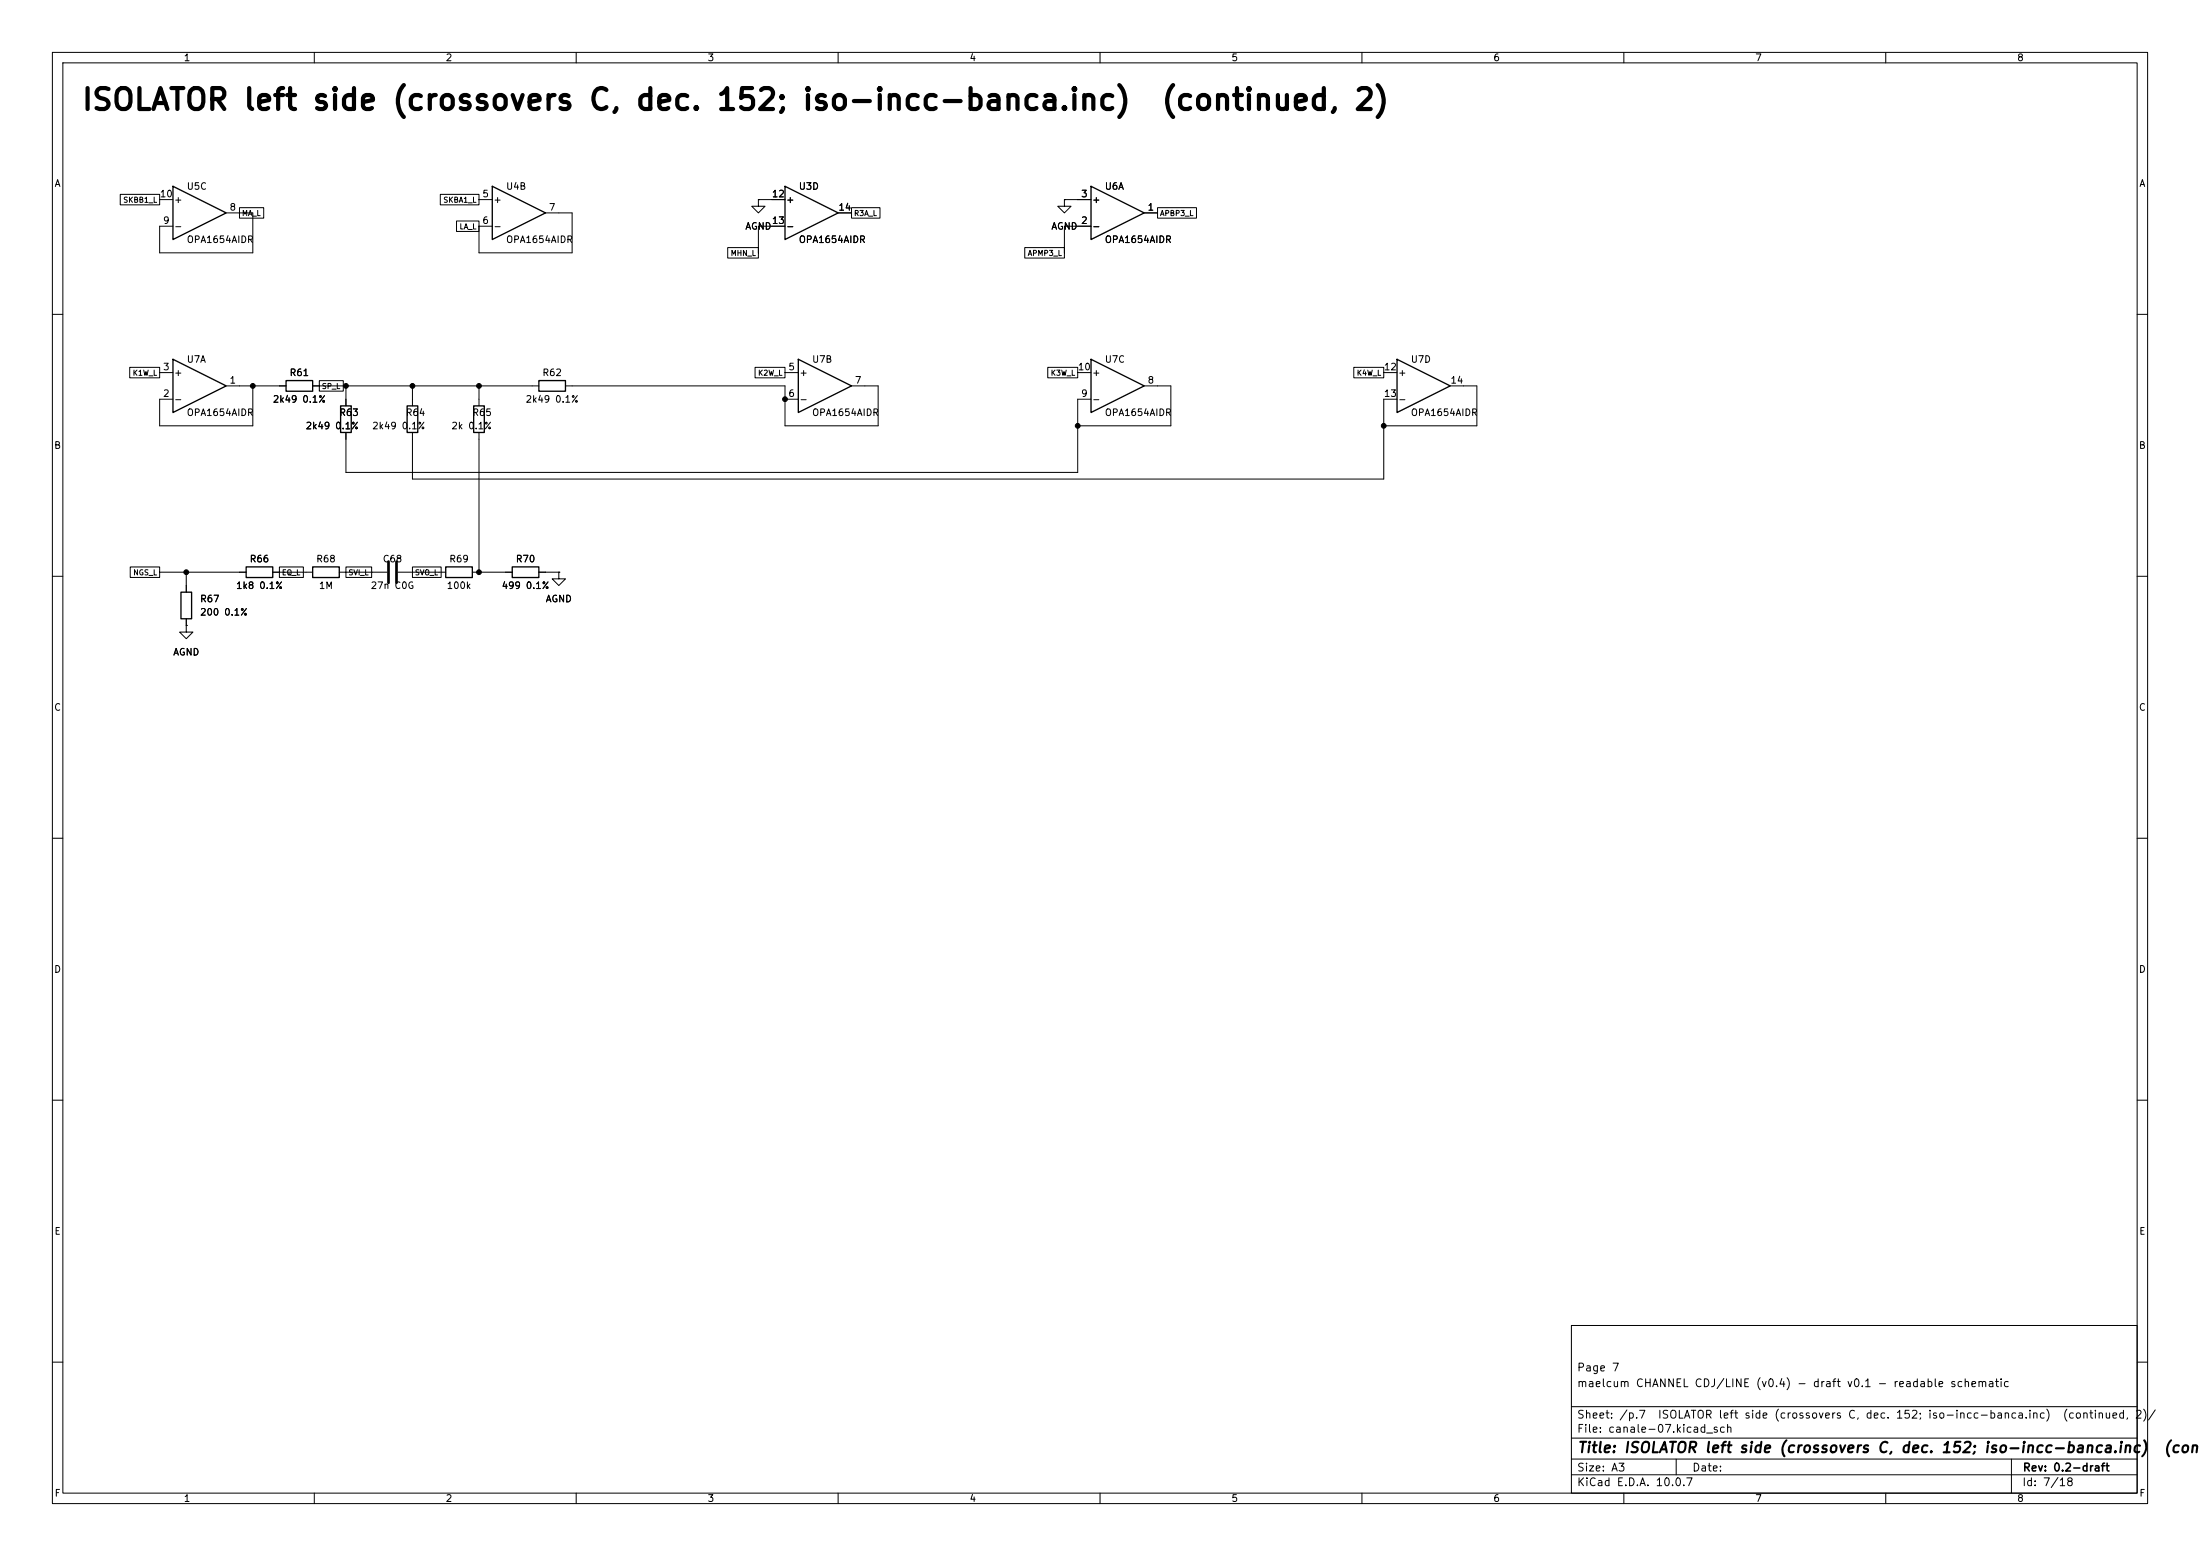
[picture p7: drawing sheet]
(kicad_sch
 (version 20260101)
 (generator "eeschema")
 (generator_version "10.0")
 (paper "A3")
 (title_block
  (title "ISOLATOR left side (crossovers C, dec. 152; iso-incc-banca.inc)  (continued, 2)")
  (rev "0.2-draft")
  (comment 1 "maelcum CHANNEL CDJ/LINE (v0.4) - draft v0.1 - readable schematic")
  (comment 2 "Page 7"))
 (lib_symbols
  (symbol
   "Amplifier_Operational:TL074"
   (pin_names
    (offset 0.127)) (exclude_from_sim no) (in_bom yes) (on_board yes)
   (in_pos_files yes)
   (duplicate_pin_numbers_are_jumpers no)
   (property
    "Reference"
    "U" (at 0 5.08 0) (show_name no) (do_not_autoplace no) (effects (font (size 1.27 1.27)) (justify left)))
   (property
    "Value"
    "TL074" (at 0 -5.08 0) (show_name no) (do_not_autoplace no) (effects (font (size 1.27 1.27)) (justify left)))
   (property
    "Footprint"
    "" (at -1.27 2.54 0) (show_name no) (do_not_autoplace no) (hide yes) (effects (font (size 1.27 1.27))))
   (property
    "Datasheet"
    "http://www.ti.com/lit/ds/symlink/tl071.pdf" (at 1.27 5.08 0) (show_name no) (do_not_autoplace no) (hide yes) (effects (font (size 1.27 1.27))))
   (property
    "Description"
    "Quad Low-Noise JFET-Input Operational Amplifiers, DIP-14/SOIC-14" (at 0 0 0) (show_name no) (do_not_autoplace no) (hide yes) (effects (font (size 1.27 1.27))))
   (property
    "ki_locked"
    "" (at 0 0 0) (show_name no) (do_not_autoplace no) (effects (font (size 1.27 1.27))))
   (property
    "ki_keywords"
    "quad opamp" (at 0 0 0) (show_name no) (do_not_autoplace no) (hide yes) (effects (font (size 1.27 1.27))))
   (property
    "ki_fp_filters"
    "SOIC*3.9x8.7mm*P1.27mm* DIP*W7.62mm* TSSOP*4.4x5mm*P0.65mm* SSOP*5.3x6.2mm*P0.65mm* MSOP*3x3mm*P0.5mm*" (at 0 0 0) (show_name no) (do_not_autoplace no) (hide yes) (effects (font (size 1.27 1.27))))
   (symbol
    "TL074_1_1"
    (polyline (pts (xy -5.08 5.08) (xy 5.08 0) (xy -5.08 -5.08) (xy -5.08 5.08)) (stroke (width 0.254) (type default)) (fill (type background)))
    (pin
    output
    line (at 7.62 0 180) (length 2.54) (name
    "" (effects (font (size 1.27 1.27)))) (number
    "1" (effects (font (size 1.27 1.27)))))
    (pin
    input
    line (at -7.62 -2.54 0) (length 2.54) (name
    "-" (effects (font (size 1.27 1.27)))) (number
    "2" (effects (font (size 1.27 1.27)))))
    (pin
    input
    line (at -7.62 2.54 0) (length 2.54) (name
    "+" (effects (font (size 1.27 1.27)))) (number
    "3" (effects (font (size 1.27 1.27))))))
   (symbol
    "TL074_2_1"
    (polyline (pts (xy -5.08 5.08) (xy 5.08 0) (xy -5.08 -5.08) (xy -5.08 5.08)) (stroke (width 0.254) (type default)) (fill (type background)))
    (pin
    input
    line (at -7.62 2.54 0) (length 2.54) (name
    "+" (effects (font (size 1.27 1.27)))) (number
    "5" (effects (font (size 1.27 1.27)))))
    (pin
    input
    line (at -7.62 -2.54 0) (length 2.54) (name
    "-" (effects (font (size 1.27 1.27)))) (number
    "6" (effects (font (size 1.27 1.27)))))
    (pin
    output
    line (at 7.62 0 180) (length 2.54) (name
    "" (effects (font (size 1.27 1.27)))) (number
    "7" (effects (font (size 1.27 1.27))))))
   (symbol
    "TL074_3_1"
    (polyline (pts (xy -5.08 5.08) (xy 5.08 0) (xy -5.08 -5.08) (xy -5.08 5.08)) (stroke (width 0.254) (type default)) (fill (type background)))
    (pin
    output
    line (at 7.62 0 180) (length 2.54) (name
    "" (effects (font (size 1.27 1.27)))) (number
    "8" (effects (font (size 1.27 1.27)))))
    (pin
    input
    line (at -7.62 -2.54 0) (length 2.54) (name
    "-" (effects (font (size 1.27 1.27)))) (number
    "9" (effects (font (size 1.27 1.27)))))
    (pin
    input
    line (at -7.62 2.54 0) (length 2.54) (name
    "+" (effects (font (size 1.27 1.27)))) (number
    "10" (effects (font (size 1.27 1.27))))))
   (symbol
    "TL074_4_1"
    (polyline (pts (xy -5.08 5.08) (xy 5.08 0) (xy -5.08 -5.08) (xy -5.08 5.08)) (stroke (width 0.254) (type default)) (fill (type background)))
    (pin
    input
    line (at -7.62 2.54 0) (length 2.54) (name
    "+" (effects (font (size 1.27 1.27)))) (number
    "12" (effects (font (size 1.27 1.27)))))
    (pin
    input
    line (at -7.62 -2.54 0) (length 2.54) (name
    "-" (effects (font (size 1.27 1.27)))) (number
    "13" (effects (font (size 1.27 1.27)))))
    (pin
    output
    line (at 7.62 0 180) (length 2.54) (name
    "" (effects (font (size 1.27 1.27)))) (number
    "14" (effects (font (size 1.27 1.27))))))
   (symbol
    "TL074_5_1"
    (pin
    power_in
    line (at -2.54 7.62 270) (length 3.81) (name
    "V+" (effects (font (size 1.27 1.27)))) (number
    "4" (effects (font (size 1.27 1.27)))))
    (pin
    power_in
    line (at -2.54 -7.62 90) (length 3.81) (name
    "V-" (effects (font (size 1.27 1.27)))) (number
    "11" (effects (font (size 1.27 1.27))))))
   (embedded_fonts no))
  (symbol
   "power:GND"
   (power global)
   (pin_numbers (hide yes))
   (pin_names
    (offset 0) (hide yes)) (exclude_from_sim no) (in_bom yes) (on_board yes)
   (in_pos_files yes)
   (duplicate_pin_numbers_are_jumpers no)
   (property
    "Reference"
    "#PWR" (at 0 -6.35 0) (show_name no) (do_not_autoplace no) (hide yes) (effects (font (size 1.27 1.27))))
   (property
    "Value"
    "GND" (at 0 -3.81 0) (show_name no) (do_not_autoplace no) (effects (font (size 1.27 1.27))))
   (property
    "Footprint"
    "" (at 0 0 0) (show_name no) (do_not_autoplace no) (hide yes) (effects (font (size 1.27 1.27))))
   (property
    "Datasheet"
    "" (at 0 0 0) (show_name no) (do_not_autoplace no) (hide yes) (effects (font (size 1.27 1.27))))
   (property
    "Description"
    "Power symbol creates a global label with name \"GND\" , ground" (at 0 0 0) (show_name no) (do_not_autoplace no) (hide yes) (effects (font (size 1.27 1.27))))
   (property
    "ki_keywords"
    "global power" (at 0 0 0) (show_name no) (do_not_autoplace no) (hide yes) (effects (font (size 1.27 1.27))))
   (symbol
    "GND_0_1"
    (polyline (pts (xy 0 0) (xy 0 -1.27) (xy 1.27 -1.27) (xy 0 -2.54) (xy -1.27 -1.27) (xy 0 -1.27)) (stroke (width 0) (type default)) (fill (type none))))
   (symbol
    "GND_1_1"
    (pin
    power_in
    line (at 0 0 270) (length 0) (name
    "" (effects (font (size 1.27 1.27)))) (number
    "1" (effects (font (size 1.27 1.27))))))
   (embedded_fonts no))
  (symbol
   "Device:R"
   (pin_numbers (hide yes))
   (pin_names
    (offset 0)) (exclude_from_sim no) (in_bom yes) (on_board yes)
   (in_pos_files yes)
   (duplicate_pin_numbers_are_jumpers no)
   (property
    "Reference"
    "R" (at 2.032 0 90) (show_name no) (do_not_autoplace no) (effects (font (size 1.27 1.27))))
   (property
    "Value"
    "R" (at 0 0 90) (show_name no) (do_not_autoplace no) (effects (font (size 1.27 1.27))))
   (property
    "Footprint"
    "" (at -1.778 0 90) (show_name no) (do_not_autoplace no) (hide yes) (effects (font (size 1.27 1.27))))
   (property
    "Datasheet"
    "" (at 0 0 0) (show_name no) (do_not_autoplace no) (hide yes) (effects (font (size 1.27 1.27))))
   (property
    "Description"
    "Resistor" (at 0 0 0) (show_name no) (do_not_autoplace no) (hide yes) (effects (font (size 1.27 1.27))))
   (property
    "ki_keywords"
    "R res resistor" (at 0 0 0) (show_name no) (do_not_autoplace no) (hide yes) (effects (font (size 1.27 1.27))))
   (property
    "ki_fp_filters"
    "R_*" (at 0 0 0) (show_name no) (do_not_autoplace no) (hide yes) (effects (font (size 1.27 1.27))))
   (symbol
    "R_0_1"
    (rectangle (start -1.016 -2.54) (end 1.016 2.54) (stroke (width 0.254) (type default)) (fill (type none))))
   (symbol
    "R_1_1"
    (pin
    passive
    line (at 0 3.81 270) (length 1.27) (name
    "" (effects (font (size 1.27 1.27)))) (number
    "1" (effects (font (size 1.27 1.27)))))
    (pin
    passive
    line (at 0 -3.81 90) (length 1.27) (name
    "" (effects (font (size 1.27 1.27)))) (number
    "2" (effects (font (size 1.27 1.27))))))
   (embedded_fonts no))
  (symbol
   "Device:C"
   (pin_numbers (hide yes))
   (pin_names
    (offset 0.254)) (exclude_from_sim no) (in_bom yes) (on_board yes)
   (in_pos_files yes)
   (duplicate_pin_numbers_are_jumpers no)
   (property
    "Reference"
    "C" (at 0.635 2.54 0) (show_name no) (do_not_autoplace no) (effects (font (size 1.27 1.27)) (justify left)))
   (property
    "Value"
    "C" (at 0.635 -2.54 0) (show_name no) (do_not_autoplace no) (effects (font (size 1.27 1.27)) (justify left)))
   (property
    "Footprint"
    "" (at 0.9652 -3.81 0) (show_name no) (do_not_autoplace no) (hide yes) (effects (font (size 1.27 1.27))))
   (property
    "Datasheet"
    "" (at 0 0 0) (show_name no) (do_not_autoplace no) (hide yes) (effects (font (size 1.27 1.27))))
   (property
    "Description"
    "Unpolarized capacitor" (at 0 0 0) (show_name no) (do_not_autoplace no) (hide yes) (effects (font (size 1.27 1.27))))
   (property
    "ki_keywords"
    "cap capacitor" (at 0 0 0) (show_name no) (do_not_autoplace no) (hide yes) (effects (font (size 1.27 1.27))))
   (property
    "ki_fp_filters"
    "C_*" (at 0 0 0) (show_name no) (do_not_autoplace no) (hide yes) (effects (font (size 1.27 1.27))))
   (symbol
    "C_0_1"
    (polyline (pts (xy -2.032 0.762) (xy 2.032 0.762)) (stroke (width 0.508) (type default)) (fill (type none)))
    (polyline (pts (xy -2.032 -0.762) (xy 2.032 -0.762)) (stroke (width 0.508) (type default)) (fill (type none))))
   (symbol
    "C_1_1"
    (pin
    passive
    line (at 0 3.81 270) (length 2.794) (name
    "" (effects (font (size 1.27 1.27)))) (number
    "1" (effects (font (size 1.27 1.27)))))
    (pin
    passive
    line (at 0 -3.81 90) (length 2.794) (name
    "" (effects (font (size 1.27 1.27)))) (number
    "2" (effects (font (size 1.27 1.27))))))
   (embedded_fonts no)))
 (text
  "ISOLATOR left side (crossovers C, dec. 152; iso-incc-banca.inc)  (continued, 2)"
  (exclude_from_sim no)
  (at 15.24 21.59 0)
  (effects (font (size 4 4)
    (bold yes)) (justify left bottom)))
 (symbol
  (lib_id "Amplifier_Operational:TL074")
  (at 38.1 40.64 0)
  (unit 3)
  (body_style 1)
  (exclude_from_sim no)
  (in_bom yes)
  (on_board yes)
  (dnp no)
  (property
   "Reference"
   "U5" (at 35.56 35.56 0) (effects (font (size 1.27 1.27)) (justify left)))
  (property
   "Value"
   "OPA1654AIDR" (at 35.56 45.72 0) (effects (font (size 1.27 1.27)) (justify left)))
  (property
   "Footprint"
   "Package_SO:SOIC-14_3.9x8.7mm_P1.27mm" (at 38.1 40.64 0) (effects (font (size 1.27 1.27)) (justify left) (hide yes)))
  (property
   "Datasheet"
   "" (at 38.1 40.64 0) (effects (font (size 1.27 1.27)) (justify left) (hide yes)))
  (property
   "Nota"
   "isolator lato L, sezioni 9-12" (at 38.1 40.64 0) (effects (font (size 1.27 1.27)) (justify left) (hide yes)))
  (pin
   "8")
  (pin
   "9")
  (pin
   "10")
  (instances (project
    "canale" (path
    "/f0c5571b-16e2-51a9-92b3-0eee43c7234d/d9750e40-2302-5f5b-9326-d9a414195382" (reference "U5") (unit 3)))))
 (symbol
  (lib_id "Amplifier_Operational:TL074")
  (at 99.06 40.64 0)
  (unit 2)
  (body_style 1)
  (exclude_from_sim no)
  (in_bom yes)
  (on_board yes)
  (dnp no)
  (property
   "Reference"
   "U4" (at 96.52 35.56 0) (effects (font (size 1.27 1.27)) (justify left)))
  (property
   "Value"
   "OPA1654AIDR" (at 96.52 45.72 0) (effects (font (size 1.27 1.27)) (justify left)))
  (property
   "Footprint"
   "Package_SO:SOIC-14_3.9x8.7mm_P1.27mm" (at 99.06 40.64 0) (effects (font (size 1.27 1.27)) (justify left) (hide yes)))
  (property
   "Datasheet"
   "" (at 99.06 40.64 0) (effects (font (size 1.27 1.27)) (justify left) (hide yes)))
  (property
   "Nota"
   "isolator lato L, sezioni 5-8" (at 99.06 40.64 0) (effects (font (size 1.27 1.27)) (justify left) (hide yes)))
  (pin
   "5")
  (pin
   "6")
  (pin
   "7")
  (instances (project
    "canale" (path
    "/f0c5571b-16e2-51a9-92b3-0eee43c7234d/d9750e40-2302-5f5b-9326-d9a414195382" (reference "U4") (unit 2)))))
 (symbol
  (lib_id "Amplifier_Operational:TL074")
  (at 154.94 40.64 0)
  (unit 4)
  (body_style 1)
  (exclude_from_sim no)
  (in_bom yes)
  (on_board yes)
  (dnp no)
  (property
   "Reference"
   "U3" (at 152.4 35.56 0) (effects (font (size 1.27 1.27)) (justify left)))
  (property
   "Value"
   "OPA1654AIDR" (at 152.4 45.72 0) (effects (font (size 1.27 1.27)) (justify left)))
  (property
   "Footprint"
   "Package_SO:SOIC-14_3.9x8.7mm_P1.27mm" (at 154.94 40.64 0) (effects (font (size 1.27 1.27)) (justify left) (hide yes)))
  (property
   "Datasheet"
   "" (at 154.94 40.64 0) (effects (font (size 1.27 1.27)) (justify left) (hide yes)))
  (property
   "Nota"
   "isolator lato L, sezioni 1-4" (at 154.94 40.64 0) (effects (font (size 1.27 1.27)) (justify left) (hide yes)))
  (pin
   "12")
  (pin
   "13")
  (pin
   "14")
  (instances (project
    "canale" (path
    "/f0c5571b-16e2-51a9-92b3-0eee43c7234d/d9750e40-2302-5f5b-9326-d9a414195382" (reference "U3") (unit 4)))))
 (wire
  (pts (xy 147.32 38.1) (xy 144.78 38.1))
  (stroke (width 0) (type default)))
 (symbol
  (lib_id "power:GND")
  (at 144.78 38.1 0)
  (unit 1)
  (body_style 1)
  (exclude_from_sim no)
  (in_bom yes)
  (on_board yes)
  (dnp no)
  (property
   "Reference"
   "#PWR001" (at 144.78 38.1 0) (effects (font (size 1.27 1.27)) (justify left) (hide yes)))
  (property
   "Value"
   "AGND" (at 144.78 43.18 0) (effects (font (size 1.27 1.27))))
  (property
   "Footprint"
   "" (at 144.78 38.1 0) (effects (font (size 1.27 1.27)) (justify left) (hide yes)))
  (property
   "Datasheet"
   "" (at 144.78 38.1 0) (effects (font (size 1.27 1.27)) (justify left) (hide yes)))
  (pin
   "1")
  (instances (project
    "canale" (path
    "/f0c5571b-16e2-51a9-92b3-0eee43c7234d/d9750e40-2302-5f5b-9326-d9a414195382" (reference "#PWR001") (unit 1)))))
 (wire
  (pts (xy 147.32 43.18) (xy 144.78 43.18))
  (stroke (width 0) (type default)))
 (wire
  (pts (xy 144.78 43.18) (xy 144.78 48.26))
  (stroke (width 0) (type default)))
 (symbol
  (lib_id "Amplifier_Operational:TL074")
  (at 213.36 40.64 0)
  (unit 1)
  (body_style 1)
  (exclude_from_sim no)
  (in_bom yes)
  (on_board yes)
  (dnp no)
  (property
   "Reference"
   "U6" (at 210.82 35.56 0) (effects (font (size 1.27 1.27)) (justify left)))
  (property
   "Value"
   "OPA1654AIDR" (at 210.82 45.72 0) (effects (font (size 1.27 1.27)) (justify left)))
  (property
   "Footprint"
   "Package_SO:SOIC-14_3.9x8.7mm_P1.27mm" (at 213.36 40.64 0) (effects (font (size 1.27 1.27)) (justify left) (hide yes)))
  (property
   "Datasheet"
   "" (at 213.36 40.64 0) (effects (font (size 1.27 1.27)) (justify left) (hide yes)))
  (property
   "Nota"
   "isolator lato L, sezioni 13-16" (at 213.36 40.64 0) (effects (font (size 1.27 1.27)) (justify left) (hide yes)))
  (pin
   "1")
  (pin
   "2")
  (pin
   "3")
  (instances (project
    "canale" (path
    "/f0c5571b-16e2-51a9-92b3-0eee43c7234d/d9750e40-2302-5f5b-9326-d9a414195382" (reference "U6") (unit 1)))))
 (wire
  (pts (xy 203.2 38.1) (xy 205.74 38.1))
  (stroke (width 0) (type default)))
 (symbol
  (lib_id "power:GND")
  (at 203.2 38.1 0)
  (unit 1)
  (body_style 1)
  (exclude_from_sim no)
  (in_bom yes)
  (on_board yes)
  (dnp no)
  (property
   "Reference"
   "#PWR002" (at 203.2 38.1 0) (effects (font (size 1.27 1.27)) (justify left) (hide yes)))
  (property
   "Value"
   "AGND" (at 203.2 43.18 0) (effects (font (size 1.27 1.27))))
  (property
   "Footprint"
   "" (at 203.2 38.1 0) (effects (font (size 1.27 1.27)) (justify left) (hide yes)))
  (property
   "Datasheet"
   "" (at 203.2 38.1 0) (effects (font (size 1.27 1.27)) (justify left) (hide yes)))
  (pin
   "1")
  (instances (project
    "canale" (path
    "/f0c5571b-16e2-51a9-92b3-0eee43c7234d/d9750e40-2302-5f5b-9326-d9a414195382" (reference "#PWR002") (unit 1)))))
 (wire
  (pts (xy 205.74 43.18) (xy 203.2 43.18))
  (stroke (width 0) (type default)))
 (wire
  (pts (xy 203.2 43.18) (xy 203.2 48.26))
  (stroke (width 0) (type default)))
 (symbol
  (lib_id "Amplifier_Operational:TL074")
  (at 38.1 73.66 0)
  (unit 1)
  (body_style 1)
  (exclude_from_sim no)
  (in_bom yes)
  (on_board yes)
  (dnp no)
  (property
   "Reference"
   "U7" (at 35.56 68.58 0) (effects (font (size 1.27 1.27)) (justify left)))
  (property
   "Value"
   "OPA1654AIDR" (at 35.56 78.74 0) (effects (font (size 1.27 1.27)) (justify left)))
  (property
   "Footprint"
   "Package_SO:SOIC-14_3.9x8.7mm_P1.27mm" (at 38.1 73.66 0) (effects (font (size 1.27 1.27)) (justify left) (hide yes)))
  (property
   "Datasheet"
   "" (at 38.1 73.66 0) (effects (font (size 1.27 1.27)) (justify left) (hide yes)))
  (property
   "Nota"
   "isolator lato L, sezioni 17-20" (at 38.1 73.66 0) (effects (font (size 1.27 1.27)) (justify left) (hide yes)))
  (pin
   "1")
  (pin
   "2")
  (pin
   "3")
  (instances (project
    "canale" (path
    "/f0c5571b-16e2-51a9-92b3-0eee43c7234d/d9750e40-2302-5f5b-9326-d9a414195382" (reference "U7") (unit 1)))))
 (wire
  (pts (xy 45.72 73.66) (xy 48.26 73.66))
  (stroke (width 0) (type default)))
 (symbol
  (lib_id "Device:R")
  (at 57.15 73.66 90)
  (unit 1)
  (body_style 1)
  (exclude_from_sim no)
  (in_bom yes)
  (on_board yes)
  (dnp no)
  (property
   "Reference"
   "R61" (at 57.15 71.12 90) (effects (font (size 1.27 1.27))))
  (property
   "Value"
   "2k49 0.1%" (at 57.15 76.2 90) (effects (font (size 1.27 1.27))))
  (property
   "Footprint"
   "Resistor_SMD:R_0805_2012Metric" (at 57.15 73.66 0) (effects (font (size 1.27 1.27)) (justify left) (hide yes)))
  (property
   "Datasheet"
   "" (at 57.15 73.66 0) (effects (font (size 1.27 1.27)) (justify left) (hide yes)))
  (pin
   "1")
  (pin
   "2")
  (instances (project
    "canale" (path
    "/f0c5571b-16e2-51a9-92b3-0eee43c7234d/d9750e40-2302-5f5b-9326-d9a414195382" (reference "R61") (unit 1)))))
 (symbol
  (lib_id "Device:R")
  (at 66.04 80.01 180)
  (unit 1)
  (body_style 1)
  (exclude_from_sim no)
  (in_bom yes)
  (on_board yes)
  (dnp no)
  (property
   "Reference"
   "R63" (at 68.58 78.74 0) (effects (font (size 1.27 1.27)) (justify left)))
  (property
   "Value"
   "2k49 0.1%" (at 68.58 81.28 0) (effects (font (size 1.27 1.27)) (justify left)))
  (property
   "Footprint"
   "Resistor_SMD:R_0805_2012Metric" (at 66.04 80.01 0) (effects (font (size 1.27 1.27)) (justify left) (hide yes)))
  (property
   "Datasheet"
   "" (at 66.04 80.01 0) (effects (font (size 1.27 1.27)) (justify left) (hide yes)))
  (pin
   "1")
  (pin
   "2")
  (instances (project
    "canale" (path
    "/f0c5571b-16e2-51a9-92b3-0eee43c7234d/d9750e40-2302-5f5b-9326-d9a414195382" (reference "R63") (unit 1)))))
 (symbol
  (lib_id "Device:R")
  (at 78.74 80.01 180)
  (unit 1)
  (body_style 1)
  (exclude_from_sim no)
  (in_bom yes)
  (on_board yes)
  (dnp no)
  (property
   "Reference"
   "R64" (at 81.28 78.74 0) (effects (font (size 1.27 1.27)) (justify left)))
  (property
   "Value"
   "2k49 0.1%" (at 81.28 81.28 0) (effects (font (size 1.27 1.27)) (justify left)))
  (property
   "Footprint"
   "Resistor_SMD:R_0805_2012Metric" (at 78.74 80.01 0) (effects (font (size 1.27 1.27)) (justify left) (hide yes)))
  (property
   "Datasheet"
   "" (at 78.74 80.01 0) (effects (font (size 1.27 1.27)) (justify left) (hide yes)))
  (pin
   "1")
  (pin
   "2")
  (instances (project
    "canale" (path
    "/f0c5571b-16e2-51a9-92b3-0eee43c7234d/d9750e40-2302-5f5b-9326-d9a414195382" (reference "R64") (unit 1)))))
 (symbol
  (lib_id "Device:R")
  (at 91.44 80.01 180)
  (unit 1)
  (body_style 1)
  (exclude_from_sim no)
  (in_bom yes)
  (on_board yes)
  (dnp no)
  (property
   "Reference"
   "R65" (at 93.98 78.74 0) (effects (font (size 1.27 1.27)) (justify left)))
  (property
   "Value"
   "2k 0.1%" (at 93.98 81.28 0) (effects (font (size 1.27 1.27)) (justify left)))
  (property
   "Footprint"
   "Resistor_SMD:R_0805_2012Metric" (at 91.44 80.01 0) (effects (font (size 1.27 1.27)) (justify left) (hide yes)))
  (property
   "Datasheet"
   "" (at 91.44 80.01 0) (effects (font (size 1.27 1.27)) (justify left) (hide yes)))
  (property
   "Nota"
   "ramo del servo" (at 91.44 80.01 0) (effects (font (size 1.27 1.27)) (justify left) (hide yes)))
  (pin
   "1")
  (pin
   "2")
  (instances (project
    "canale" (path
    "/f0c5571b-16e2-51a9-92b3-0eee43c7234d/d9750e40-2302-5f5b-9326-d9a414195382" (reference "R65") (unit 1)))))
 (symbol
  (lib_id "Device:R")
  (at 105.41 73.66 270)
  (unit 1)
  (body_style 1)
  (exclude_from_sim no)
  (in_bom yes)
  (on_board yes)
  (dnp no)
  (property
   "Reference"
   "R62" (at 105.41 71.12 90) (effects (font (size 1.27 1.27))))
  (property
   "Value"
   "2k49 0.1%" (at 105.41 76.2 90) (effects (font (size 1.27 1.27))))
  (property
   "Footprint"
   "Resistor_SMD:R_0805_2012Metric" (at 105.41 73.66 0) (effects (font (size 1.27 1.27)) (justify left) (hide yes)))
  (property
   "Datasheet"
   "" (at 105.41 73.66 0) (effects (font (size 1.27 1.27)) (justify left) (hide yes)))
  (pin
   "1")
  (pin
   "2")
  (instances (project
    "canale" (path
    "/f0c5571b-16e2-51a9-92b3-0eee43c7234d/d9750e40-2302-5f5b-9326-d9a414195382" (reference "R62") (unit 1)))))
 (wire
  (pts (xy 48.26 73.66) (xy 53.34 73.66))
  (stroke (width 0) (type default)))
 (wire
  (pts (xy 60.96 73.66) (xy 66.04 73.66))
  (stroke (width 0) (type default)))
 (wire
  (pts (xy 66.04 73.66) (xy 66.04 76.2))
  (stroke (width 0) (type default)))
 (wire
  (pts (xy 66.04 73.66) (xy 78.74 73.66))
  (stroke (width 0) (type default)))
 (wire
  (pts (xy 78.74 73.66) (xy 78.74 76.2))
  (stroke (width 0) (type default)))
 (wire
  (pts (xy 78.74 73.66) (xy 91.44 73.66))
  (stroke (width 0) (type default)))
 (wire
  (pts (xy 91.44 73.66) (xy 91.44 76.2))
  (stroke (width 0) (type default)))
 (wire
  (pts (xy 91.44 73.66) (xy 101.6 73.66))
  (stroke (width 0) (type default)))
 (junction
  (at 66.04 73.66)
  (diameter 0)
  (color 0 0 0 0))
 (junction
  (at 78.74 73.66)
  (diameter 0)
  (color 0 0 0 0))
 (junction
  (at 91.44 73.66)
  (diameter 0)
  (color 0 0 0 0))
 (symbol
  (lib_id "Amplifier_Operational:TL074")
  (at 157.48 73.66 0)
  (unit 2)
  (body_style 1)
  (exclude_from_sim no)
  (in_bom yes)
  (on_board yes)
  (dnp no)
  (property
   "Reference"
   "U7" (at 154.94 68.58 0) (effects (font (size 1.27 1.27)) (justify left)))
  (property
   "Value"
   "OPA1654AIDR" (at 154.94 78.74 0) (effects (font (size 1.27 1.27)) (justify left)))
  (property
   "Footprint"
   "Package_SO:SOIC-14_3.9x8.7mm_P1.27mm" (at 157.48 73.66 0) (effects (font (size 1.27 1.27)) (justify left) (hide yes)))
  (property
   "Datasheet"
   "" (at 157.48 73.66 0) (effects (font (size 1.27 1.27)) (justify left) (hide yes)))
  (property
   "Nota"
   "isolator lato L, sezioni 17-20" (at 157.48 73.66 0) (effects (font (size 1.27 1.27)) (justify left) (hide yes)))
  (pin
   "5")
  (pin
   "6")
  (pin
   "7")
  (instances (project
    "canale" (path
    "/f0c5571b-16e2-51a9-92b3-0eee43c7234d/d9750e40-2302-5f5b-9326-d9a414195382" (reference "U7") (unit 2)))))
 (symbol
  (lib_id "Amplifier_Operational:TL074")
  (at 213.36 73.66 0)
  (unit 3)
  (body_style 1)
  (exclude_from_sim no)
  (in_bom yes)
  (on_board yes)
  (dnp no)
  (property
   "Reference"
   "U7" (at 210.82 68.58 0) (effects (font (size 1.27 1.27)) (justify left)))
  (property
   "Value"
   "OPA1654AIDR" (at 210.82 78.74 0) (effects (font (size 1.27 1.27)) (justify left)))
  (property
   "Footprint"
   "Package_SO:SOIC-14_3.9x8.7mm_P1.27mm" (at 213.36 73.66 0) (effects (font (size 1.27 1.27)) (justify left) (hide yes)))
  (property
   "Datasheet"
   "" (at 213.36 73.66 0) (effects (font (size 1.27 1.27)) (justify left) (hide yes)))
  (property
   "Nota"
   "isolator lato L, sezioni 17-20" (at 213.36 73.66 0) (effects (font (size 1.27 1.27)) (justify left) (hide yes)))
  (pin
   "8")
  (pin
   "9")
  (pin
   "10")
  (instances (project
    "canale" (path
    "/f0c5571b-16e2-51a9-92b3-0eee43c7234d/d9750e40-2302-5f5b-9326-d9a414195382" (reference "U7") (unit 3)))))
 (symbol
  (lib_id "Amplifier_Operational:TL074")
  (at 271.78 73.66 0)
  (unit 4)
  (body_style 1)
  (exclude_from_sim no)
  (in_bom yes)
  (on_board yes)
  (dnp no)
  (property
   "Reference"
   "U7" (at 269.24 68.58 0) (effects (font (size 1.27 1.27)) (justify left)))
  (property
   "Value"
   "OPA1654AIDR" (at 269.24 78.74 0) (effects (font (size 1.27 1.27)) (justify left)))
  (property
   "Footprint"
   "Package_SO:SOIC-14_3.9x8.7mm_P1.27mm" (at 271.78 73.66 0) (effects (font (size 1.27 1.27)) (justify left) (hide yes)))
  (property
   "Datasheet"
   "" (at 271.78 73.66 0) (effects (font (size 1.27 1.27)) (justify left) (hide yes)))
  (property
   "Nota"
   "isolator lato L, sezioni 17-20" (at 271.78 73.66 0) (effects (font (size 1.27 1.27)) (justify left) (hide yes)))
  (pin
   "12")
  (pin
   "13")
  (pin
   "14")
  (instances (project
    "canale" (path
    "/f0c5571b-16e2-51a9-92b3-0eee43c7234d/d9750e40-2302-5f5b-9326-d9a414195382" (reference "U7") (unit 4)))))
 (symbol
  (lib_id "Device:R")
  (at 35.56 115.57 0)
  (unit 1)
  (body_style 1)
  (exclude_from_sim no)
  (in_bom yes)
  (on_board yes)
  (dnp no)
  (property
   "Reference"
   "R67" (at 38.1 114.3 0) (effects (font (size 1.27 1.27)) (justify left)))
  (property
   "Value"
   "200 0.1%" (at 38.1 116.84 0) (effects (font (size 1.27 1.27)) (justify left)))
  (property
   "Footprint"
   "Resistor_SMD:R_0805_2012Metric" (at 35.56 115.57 0) (effects (font (size 1.27 1.27)) (justify left) (hide yes)))
  (property
   "Datasheet"
   "" (at 35.56 115.57 0) (effects (font (size 1.27 1.27)) (justify left) (hide yes)))
  (pin
   "1")
  (pin
   "2")
  (instances (project
    "canale" (path
    "/f0c5571b-16e2-51a9-92b3-0eee43c7234d/d9750e40-2302-5f5b-9326-d9a414195382" (reference "R67") (unit 1)))))
 (symbol
  (lib_id "Device:R")
  (at 49.53 109.22 90)
  (unit 1)
  (body_style 1)
  (exclude_from_sim no)
  (in_bom yes)
  (on_board yes)
  (dnp no)
  (property
   "Reference"
   "R66" (at 49.53 106.68 90) (effects (font (size 1.27 1.27))))
  (property
   "Value"
   "1k8 0.1%" (at 49.53 111.76 90) (effects (font (size 1.27 1.27))))
  (property
   "Footprint"
   "Resistor_SMD:R_0805_2012Metric" (at 49.53 109.22 0) (effects (font (size 1.27 1.27)) (justify left) (hide yes)))
  (property
   "Datasheet"
   "" (at 49.53 109.22 0) (effects (font (size 1.27 1.27)) (justify left) (hide yes)))
  (pin
   "1")
  (pin
   "2")
  (instances (project
    "canale" (path
    "/f0c5571b-16e2-51a9-92b3-0eee43c7234d/d9750e40-2302-5f5b-9326-d9a414195382" (reference "R66") (unit 1)))))
 (symbol
  (lib_id "Device:R")
  (at 62.23 109.22 90)
  (unit 1)
  (body_style 1)
  (exclude_from_sim no)
  (in_bom yes)
  (on_board yes)
  (dnp no)
  (property
   "Reference"
   "R68" (at 62.23 106.68 90) (effects (font (size 1.27 1.27))))
  (property
   "Value"
   "1M" (at 62.23 111.76 90) (effects (font (size 1.27 1.27))))
  (property
   "Footprint"
   "Resistor_SMD:R_0805_2012Metric" (at 62.23 109.22 0) (effects (font (size 1.27 1.27)) (justify left) (hide yes)))
  (property
   "Datasheet"
   "" (at 62.23 109.22 0) (effects (font (size 1.27 1.27)) (justify left) (hide yes)))
  (pin
   "1")
  (pin
   "2")
  (instances (project
    "canale" (path
    "/f0c5571b-16e2-51a9-92b3-0eee43c7234d/d9750e40-2302-5f5b-9326-d9a414195382" (reference "R68") (unit 1)))))
 (symbol
  (lib_id "Device:C")
  (at 74.93 109.22 90)
  (unit 1)
  (body_style 1)
  (exclude_from_sim no)
  (in_bom yes)
  (on_board yes)
  (dnp no)
  (property
   "Reference"
   "C68" (at 74.93 106.68 90) (effects (font (size 1.27 1.27))))
  (property
   "Value"
   "27n C0G" (at 74.93 111.76 90) (effects (font (size 1.27 1.27))))
  (property
   "Footprint"
   "Capacitor_SMD:C_1206_3216Metric" (at 74.93 109.22 0) (effects (font (size 1.27 1.27)) (justify left) (hide yes)))
  (property
   "Datasheet"
   "" (at 74.93 109.22 0) (effects (font (size 1.27 1.27)) (justify left) (hide yes)))
  (property
   "Nota"
   "integratore 1M/27n" (at 74.93 109.22 0) (effects (font (size 1.27 1.27)) (justify left) (hide yes)))
  (pin
   "1")
  (pin
   "2")
  (instances (project
    "canale" (path
    "/f0c5571b-16e2-51a9-92b3-0eee43c7234d/d9750e40-2302-5f5b-9326-d9a414195382" (reference "C68") (unit 1)))))
 (symbol
  (lib_id "Device:R")
  (at 87.63 109.22 90)
  (unit 1)
  (body_style 1)
  (exclude_from_sim no)
  (in_bom yes)
  (on_board yes)
  (dnp no)
  (property
   "Reference"
   "R69" (at 87.63 106.68 90) (effects (font (size 1.27 1.27))))
  (property
   "Value"
   "100k" (at 87.63 111.76 90) (effects (font (size 1.27 1.27))))
  (property
   "Footprint"
   "Resistor_SMD:R_0805_2012Metric" (at 87.63 109.22 0) (effects (font (size 1.27 1.27)) (justify left) (hide yes)))
  (property
   "Datasheet"
   "" (at 87.63 109.22 0) (effects (font (size 1.27 1.27)) (justify left) (hide yes)))
  (pin
   "1")
  (pin
   "2")
  (instances (project
    "canale" (path
    "/f0c5571b-16e2-51a9-92b3-0eee43c7234d/d9750e40-2302-5f5b-9326-d9a414195382" (reference "R69") (unit 1)))))
 (symbol
  (lib_id "Device:R")
  (at 100.33 109.22 90)
  (unit 1)
  (body_style 1)
  (exclude_from_sim no)
  (in_bom yes)
  (on_board yes)
  (dnp no)
  (property
   "Reference"
   "R70" (at 100.33 106.68 90) (effects (font (size 1.27 1.27))))
  (property
   "Value"
   "499 0.1%" (at 100.33 111.76 90) (effects (font (size 1.27 1.27))))
  (property
   "Footprint"
   "Resistor_SMD:R_0805_2012Metric" (at 100.33 109.22 0) (effects (font (size 1.27 1.27)) (justify left) (hide yes)))
  (property
   "Datasheet"
   "" (at 100.33 109.22 0) (effects (font (size 1.27 1.27)) (justify left) (hide yes)))
  (property
   "Nota"
   "polo 0,058 Hz, corsa +-129 mV" (at 100.33 109.22 0) (effects (font (size 1.27 1.27)) (justify left) (hide yes)))
  (pin
   "1")
  (pin
   "2")
  (instances (project
    "canale" (path
    "/f0c5571b-16e2-51a9-92b3-0eee43c7234d/d9750e40-2302-5f5b-9326-d9a414195382" (reference "R70") (unit 1)))))
 (wire
  (pts (xy 30.48 109.22) (xy 35.56 109.22))
  (stroke (width 0) (type default)))
 (wire
  (pts (xy 35.56 109.22) (xy 35.56 111.76))
  (stroke (width 0) (type default)))
 (wire
  (pts (xy 35.56 109.22) (xy 45.72 109.22))
  (stroke (width 0) (type default)))
 (wire
  (pts (xy 53.34 109.22) (xy 58.42 109.22))
  (stroke (width 0) (type default)))
 (wire
  (pts (xy 66.04 109.22) (xy 71.12 109.22))
  (stroke (width 0) (type default)))
 (wire
  (pts (xy 78.74 109.22) (xy 83.82 109.22))
  (stroke (width 0) (type default)))
 (wire
  (pts (xy 91.44 109.22) (xy 96.52 109.22))
  (stroke (width 0) (type default)))
 (junction
  (at 35.56 109.22)
  (diameter 0)
  (color 0 0 0 0))
 (symbol
  (lib_id "power:GND")
  (at 35.56 119.38 0)
  (unit 1)
  (body_style 1)
  (exclude_from_sim no)
  (in_bom yes)
  (on_board yes)
  (dnp no)
  (property
   "Reference"
   "#PWR003" (at 35.56 119.38 0) (effects (font (size 1.27 1.27)) (justify left) (hide yes)))
  (property
   "Value"
   "AGND" (at 35.56 124.46 0) (effects (font (size 1.27 1.27))))
  (property
   "Footprint"
   "" (at 35.56 119.38 0) (effects (font (size 1.27 1.27)) (justify left) (hide yes)))
  (property
   "Datasheet"
   "" (at 35.56 119.38 0) (effects (font (size 1.27 1.27)) (justify left) (hide yes)))
  (pin
   "1")
  (instances (project
    "canale" (path
    "/f0c5571b-16e2-51a9-92b3-0eee43c7234d/d9750e40-2302-5f5b-9326-d9a414195382" (reference "#PWR003") (unit 1)))))
 (wire
  (pts (xy 104.14 109.22) (xy 106.68 109.22))
  (stroke (width 0) (type default)))
 (symbol
  (lib_id "power:GND")
  (at 106.68 109.22 0)
  (unit 1)
  (body_style 1)
  (exclude_from_sim no)
  (in_bom yes)
  (on_board yes)
  (dnp no)
  (property
   "Reference"
   "#PWR004" (at 106.68 109.22 0) (effects (font (size 1.27 1.27)) (justify left) (hide yes)))
  (property
   "Value"
   "AGND" (at 106.68 114.3 0) (effects (font (size 1.27 1.27))))
  (property
   "Footprint"
   "" (at 106.68 109.22 0) (effects (font (size 1.27 1.27)) (justify left) (hide yes)))
  (property
   "Datasheet"
   "" (at 106.68 109.22 0) (effects (font (size 1.27 1.27)) (justify left) (hide yes)))
  (pin
   "1")
  (instances (project
    "canale" (path
    "/f0c5571b-16e2-51a9-92b3-0eee43c7234d/d9750e40-2302-5f5b-9326-d9a414195382" (reference "#PWR004") (unit 1)))))
 (wire
  (pts (xy 48.26 73.66) (xy 48.26 81.28))
  (stroke (width 0) (type default)))
 (wire
  (pts (xy 48.26 81.28) (xy 30.48 81.28))
  (stroke (width 0) (type default)))
 (wire
  (pts (xy 30.48 81.28) (xy 30.48 76.2))
  (stroke (width 0) (type default)))
 (wire
  (pts (xy 91.44 109.22) (xy 91.44 83.82))
  (stroke (width 0) (type default)))
 (wire
  (pts (xy 165.1 73.66) (xy 167.64 73.66))
  (stroke (width 0) (type default)))
 (wire
  (pts (xy 167.64 73.66) (xy 167.64 81.28))
  (stroke (width 0) (type default)))
 (wire
  (pts (xy 167.64 81.28) (xy 149.86 81.28))
  (stroke (width 0) (type default)))
 (wire
  (pts (xy 149.86 81.28) (xy 149.86 76.2))
  (stroke (width 0) (type default)))
 (wire
  (pts (xy 149.86 76.2) (xy 149.86 73.66))
  (stroke (width 0) (type default)))
 (wire
  (pts (xy 149.86 73.66) (xy 109.22 73.66))
  (stroke (width 0) (type default)))
 (wire
  (pts (xy 220.98 73.66) (xy 223.52 73.66))
  (stroke (width 0) (type default)))
 (wire
  (pts (xy 223.52 73.66) (xy 223.52 81.28))
  (stroke (width 0) (type default)))
 (wire
  (pts (xy 223.52 81.28) (xy 205.74 81.28))
  (stroke (width 0) (type default)))
 (wire
  (pts (xy 205.74 81.28) (xy 205.74 76.2))
  (stroke (width 0) (type default)))
 (wire
  (pts (xy 205.74 81.28) (xy 205.74 90.17))
  (stroke (width 0) (type default)))
 (wire
  (pts (xy 205.74 90.17) (xy 66.04 90.17))
  (stroke (width 0) (type default)))
 (wire
  (pts (xy 66.04 90.17) (xy 66.04 83.82))
  (stroke (width 0) (type default)))
 (wire
  (pts (xy 264.16 76.2) (xy 264.16 81.28))
  (stroke (width 0) (type default)))
 (wire
  (pts (xy 264.16 81.28) (xy 281.94 81.28))
  (stroke (width 0) (type default)))
 (wire
  (pts (xy 281.94 81.28) (xy 281.94 73.66))
  (stroke (width 0) (type default)))
 (wire
  (pts (xy 281.94 73.66) (xy 279.4 73.66))
  (stroke (width 0) (type default)))
 (wire
  (pts (xy 264.16 81.28) (xy 264.16 91.44))
  (stroke (width 0) (type default)))
 (wire
  (pts (xy 264.16 91.44) (xy 78.74 91.44))
  (stroke (width 0) (type default)))
 (wire
  (pts (xy 78.74 91.44) (xy 78.74 83.82))
  (stroke (width 0) (type default)))
 (wire
  (pts (xy 91.44 43.18) (xy 91.44 48.26))
  (stroke (width 0) (type default)))
 (wire
  (pts (xy 91.44 48.26) (xy 109.22 48.26))
  (stroke (width 0) (type default)))
 (wire
  (pts (xy 109.22 48.26) (xy 109.22 40.64))
  (stroke (width 0) (type default)))
 (wire
  (pts (xy 109.22 40.64) (xy 106.68 40.64))
  (stroke (width 0) (type default)))
 (wire
  (pts (xy 30.48 43.18) (xy 30.48 48.26))
  (stroke (width 0) (type default)))
 (wire
  (pts (xy 30.48 48.26) (xy 48.26 48.26))
  (stroke (width 0) (type default)))
 (wire
  (pts (xy 48.26 48.26) (xy 48.26 40.64))
  (stroke (width 0) (type default)))
 (wire
  (pts (xy 48.26 40.64) (xy 45.72 40.64))
  (stroke (width 0) (type default)))
 (junction
  (at 264.16 81.28)
  (diameter 0)
  (color 0 0 0 0))
 (junction
  (at 205.74 81.28)
  (diameter 0)
  (color 0 0 0 0))
 (junction
  (at 48.26 73.66)
  (diameter 0)
  (color 0 0 0 0))
 (junction
  (at 91.44 109.22)
  (diameter 0)
  (color 0 0 0 0))
 (junction
  (at 149.86 76.2)
  (diameter 0)
  (color 0 0 0 0))
 (global_label
  "MA_L"
  (shape passive)
  (at 45.72 40.64 0)
  (fields_autoplaced yes)
  (effects (font (size 1 1)) (justify left)))
 (global_label
  "SKBB1_L"
  (shape passive)
  (at 30.48 38.1 180)
  (fields_autoplaced yes)
  (effects (font (size 1 1)) (justify right)))
 (global_label
  "SKBA1_L"
  (shape passive)
  (at 91.44 38.1 180)
  (fields_autoplaced yes)
  (effects (font (size 1 1)) (justify right)))
 (global_label
  "LA_L"
  (shape passive)
  (at 91.44 43.18 180)
  (fields_autoplaced yes)
  (effects (font (size 1 1)) (justify right)))
 (global_label
  "MHN_L"
  (shape passive)
  (at 144.78 48.26 180)
  (fields_autoplaced yes)
  (effects (font (size 1 1)) (justify right)))
 (global_label
  "R3A_L"
  (shape passive)
  (at 162.56 40.64 0)
  (fields_autoplaced yes)
  (effects (font (size 1 1)) (justify left)))
 (global_label
  "APBP3_L"
  (shape passive)
  (at 220.98 40.64 0)
  (fields_autoplaced yes)
  (effects (font (size 1 1)) (justify left)))
 (global_label
  "APMP3_L"
  (shape passive)
  (at 203.2 48.26 180)
  (fields_autoplaced yes)
  (effects (font (size 1 1)) (justify right)))
 (global_label
  "SP_L"
  (shape passive)
  (at 60.96 73.66 0)
  (fields_autoplaced yes)
  (effects (font (size 1 1)) (justify left)))
 (global_label
  "K1W_L"
  (shape passive)
  (at 30.48 71.12 180)
  (fields_autoplaced yes)
  (effects (font (size 1 1)) (justify right)))
 (global_label
  "K2W_L"
  (shape passive)
  (at 149.86 71.12 180)
  (fields_autoplaced yes)
  (effects (font (size 1 1)) (justify right)))
 (global_label
  "K3W_L"
  (shape passive)
  (at 205.74 71.12 180)
  (fields_autoplaced yes)
  (effects (font (size 1 1)) (justify right)))
 (global_label
  "K4W_L"
  (shape passive)
  (at 264.16 71.12 180)
  (fields_autoplaced yes)
  (effects (font (size 1 1)) (justify right)))
 (global_label
  "EQ_L"
  (shape passive)
  (at 53.34 109.22 0)
  (fields_autoplaced yes)
  (effects (font (size 1 1)) (justify left)))
 (global_label
  "SVI_L"
  (shape passive)
  (at 66.04 109.22 0)
  (fields_autoplaced yes)
  (effects (font (size 1 1)) (justify left)))
 (global_label
  "SVO_L"
  (shape passive)
  (at 78.74 109.22 0)
  (fields_autoplaced yes)
  (effects (font (size 1 1)) (justify left)))
 (global_label
  "NGS_L"
  (shape passive)
  (at 30.48 109.22 180)
  (fields_autoplaced yes)
  (effects (font (size 1 1)) (justify right))))
